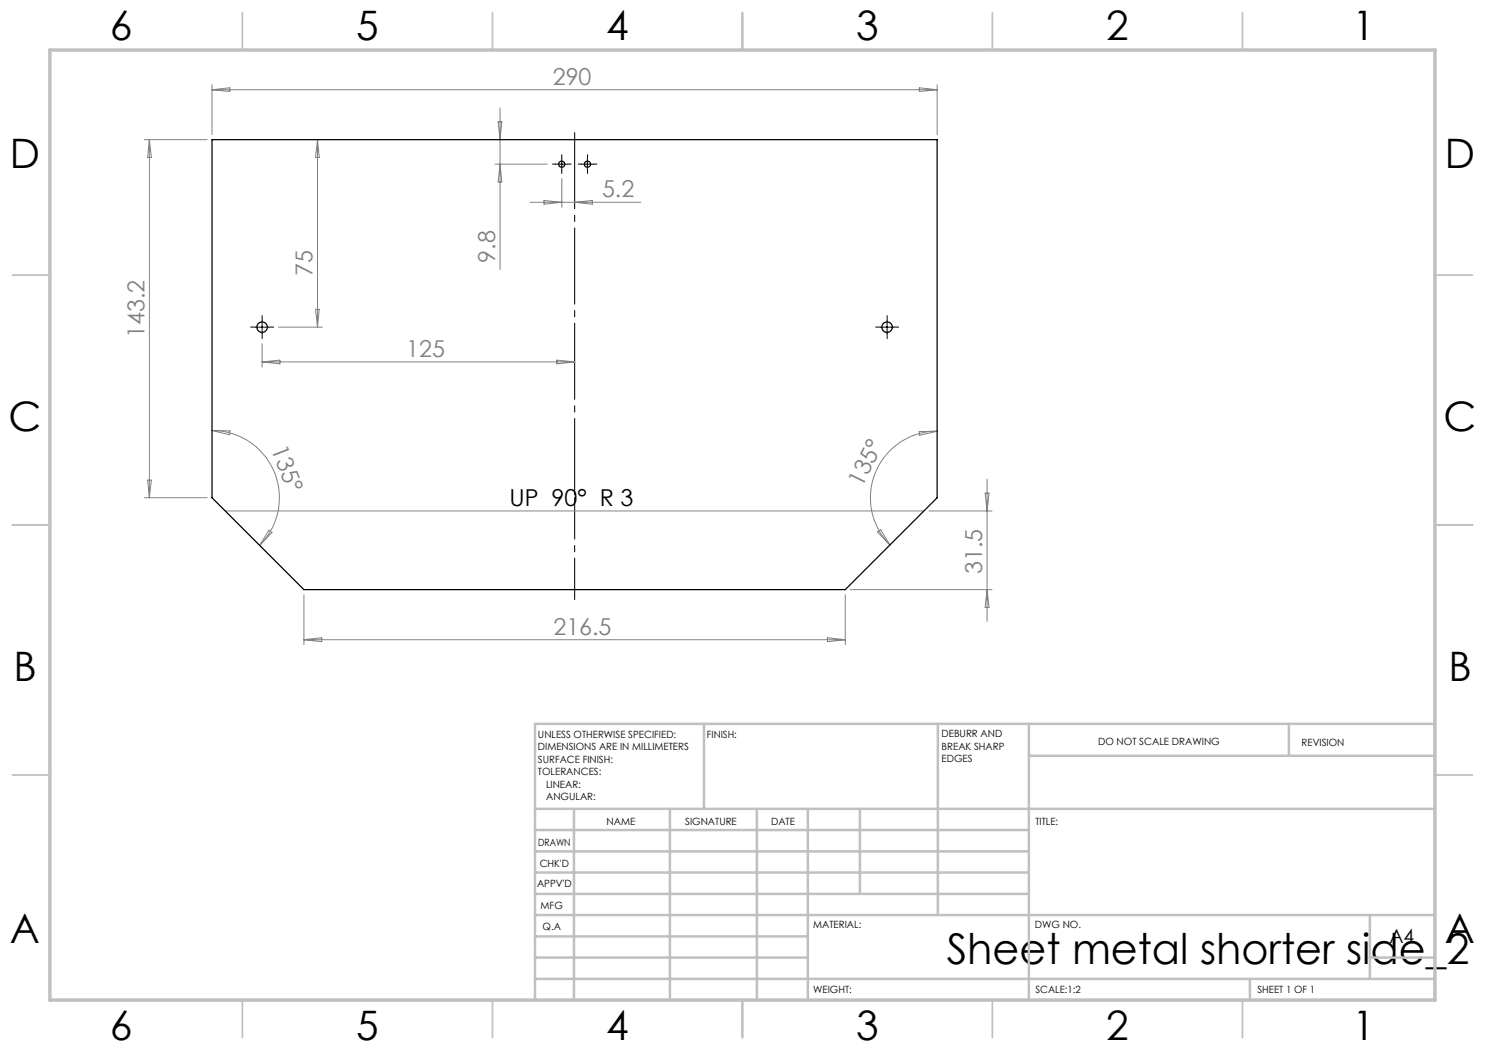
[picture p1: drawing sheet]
<svg xmlns="http://www.w3.org/2000/svg" width="297mm" height="210mm" viewBox="0 0 297 210" stroke-linecap="round" stroke-linejoin="round" font-family="sans-serif">
<g fill="none" stroke="#808080" stroke-width=".2">
<path d="M42.4 16.9v10M42.4 17.9h145M42.4 17.9l3.6-.3v.7zM183.9 17.6l3.5 .3-3.5 .4zM187.4 16.9v10M28.9 27.9h12.5M29.9 27.9l.4 3.6h-.8zM29.9 27.9v71.6M63.5 27.9v37.5M63.5 27.9l.4 3.6h-.8zM99 32.8h10.5M99.6 24.4h.8l-.4 3.5z"/>
<path d="M100 21.6v32.3M100 32.8l.4 3.6h-.8zM112.4 35.7v5.8M106 40.5h22.2M108.8 40.1l3.6 .4-3.6 .3zM114.9 40.5l3.6-.4v.7zM52.4 68.7v4.7M52.4 72.4h62.5M52.4 72.4l3.6-.4v.8zM55.7 65.4h8.8M63.1 61.9h.8l-.4 3.5zM111.4 72l3.5 .4-3.5 .4z"/>
<path d="M28.9 99.5h12.5M29.5 96h.8l-.4 3.5zM42.4 86.1a13.5 13.5 0 0 1 12.4 8.3 13.5 13.5 0 0 1-2.9 14.7M42.4 86.1l3.6 .1-.1 .8zM183.8 86.3l3.6-.1-3.5 .9zM187.4 86.2a13.3 13.3 0 0 0-12.3 8.3 13.3 13.3 0 0 0 2.9 14.5M197 98.6h.8l-.4 3.6zM197.4 95.8v28.5M45 102.2h139.8M53.8 106l.6 .5-2.5 2.6zM60.8 118.9v10M169.1 118.9v10"/>
<path d="M170 117.9h28.4M175.5 106.4l.6-.5 1.9 3.1zM185.8 102.2h12.6M197.4 117.9l.4 3.6h-.8zM60.8 127.9h108.3M60.8 127.9l3.5-.3v.7zM165.5 127.6l3.6 .3-3.6 .4z"/>
</g>
<path d="M114.9 99.5v-73.6" fill="none" stroke="#000" stroke-width=".2" stroke-dasharray="15.2 1.3 1.3 1.3" stroke-dashoffset="-.6"/>
<path d="M114.9 119.9v-20.4" fill="none" stroke="#000" stroke-width=".2" stroke-dasharray="15.2 1.3 1.3 1.3" stroke-dashoffset="7"/>
<g fill="none" stroke="#000" stroke-width=".2" stroke-dasharray="15.2 1.3 1.3 1.3">
<path d="M111.1 32.8h-.6M112.4 31.6v-.7M112.4 34.1v.6M113.6 32.8h.6M116.3 32.8h-.7M117.5 31.6v-.7M117.5 34.1v.6M118.8 32.8h.6M51.2 65.4h-1.1M52.4 64.2v-1.1M52.4 66.7v1M53.7 65.4h1"/>
<path d="M176.2 65.4h-1.1M177.4 64.2v-1.1M177.4 66.7v1M178.7 65.4h1"/>
</g>
<path d="M111.1 32.8h2.5M112.4 31.6v2.5M116.2 32.8h2.5M117.5 31.6v2.5M51.2 65.4h2.5M52.4 64.2v2.5M176.2 65.4h2.5M177.4 64.2v2.5" fill="none" stroke="#000" stroke-width=".2"/>
<g fill="none" stroke="#c0c0c0" stroke-width=".35">
<path d="M48.5 2.5v7.5M98.5 2.5v7.5M148.5 2.5v7.5M198.5 2.5v7.5M248.5 2.5v7.5M2.5 55h7.5M287 55h7.5M2.5 105h7.5M287 105h7.5M2.5 155h7.5M287 155h7.5M48.5 200v7.5"/>
<path d="M98.5 200v7.5M148.5 200v7.5M198.5 200v7.5M248.5 200v7.5"/>
</g>
<g fill="none" stroke="#c0c0c0" stroke-width=".5">
<path d="M140.8 144.8v17M187.6 144.8v38.2M205.8 144.8v55.2M205.8 151.2h81.2M257.8 144.8v6.4M287 144.8h-180v55.2M107 161.8h180M107 178.8h98.8M107 174.5h98.8M107 170.3h98.8M107 166h98.8M114.8 161.8v38.2"/>
<path d="M134 161.8v38.2M151.4 161.8v38.2M161.6 161.8v38.2M172 161.8v17M107 195.8h180M107 191.5h54.6M107 187.3h54.6M107 183h180M250 195.8v4.2M274 191.5h13M274 183v12.8"/>
</g>
<path d="M10 10h277v190h-277z" fill="none" stroke="#c0c0c0" stroke-width=".7"/>
<g fill="none" stroke="#000" stroke-width=".25">
<path d="M42.4 27.9h145v71.6l-18.3 18.4h-108.3l-18.4-18.4z"/>
<circle cx="112.3" cy="32.9" r=".62"/>
<circle cx="117.5" cy="32.9" r=".62"/>
<circle cx="52.4" cy="65.4" r="1.06"/>
<circle cx="177.4" cy="65.4" r="1.06"/>
</g>
<text font-size="8.5" x="189.3" y="192.7">Sheet metal shorter side_2</text>
<g font-size="8.1">
<text x="22" y="8">6</text>
<text x="71.2" y="8">5</text>
<text x="121.2" y="8">4</text>
<text x="171.3" y="8">3</text>
<text x="221.3" y="8">2</text>
<text x="270.5" y="8">1</text>
<text x="2" y="33.6">D</text>
<text x="289" y="33.6">D</text>
<text x="1.7" y="86.1">C</text>
<text x="288.7" y="86.1">C</text>
<text x="2.7" y="136.1">B</text>
<text x="289.7" y="136.1">B</text>
<text x="2" y="188.6">A</text>
<text x="289" y="188.6">A</text>
<text x="22" y="208">6</text>
<text x="71.2" y="208">5</text>
<text x="121.2" y="208">4</text>
<text x="171.3" y="208">3</text>
<text x="221.3" y="208">2</text>
<text x="270.5" y="208">1</text>
</g>
<g font-size="4.7" fill="#808080">
<text x="110.6" y="16.9">290</text>
<text x="120.4" y="39.4">5.2</text>
<text x="99" y="52.6" transform="rotate(-90 99 52.6)">9.8</text>
<text x="62.5" y="55.3" transform="rotate(-90 62.5 55.3)">75</text>
<text x="28.9" y="67.6" transform="rotate(-90 28.9 67.6)">143.2</text>
<text x="81.3" y="71.4">125</text>
<text x="54.2" y="89.8" transform="rotate(69 54.2 89.8)">135°</text>
<text x="172.4" y="97.6" transform="rotate(-64 172.4 97.6)">135°</text>
<text x="196.4" y="114.8" transform="rotate(-90 196.4 114.8)">31.5</text>
<text x="110.7" y="126.9">216.5</text>
</g>
<text font-size="4.7" x="101.9" y="101.2">UP 90° R 3</text>
<text font-size="3.9" x="277.9" y="188.5">A4</text>
<g font-size="2">
<text x="107.6" y="147.6">UNLESS OTHERWISE SPECIFIED:</text>
<text x="141.4" y="147.6">FINISH:</text>
<text x="188.3" y="147.5">DEBURR AND</text>
<text x="188.3" y="150">BREAK SHARP</text>
<text x="219.6" y="149">DO NOT SCALE DRAWING</text>
<text x="260.3" y="149.2">REVISION</text>
<text x="107.6" y="150.1">DIMENSIONS ARE IN MILLIMETERS</text>
<text x="107.6" y="152.6">SURFACE FINISH:</text>
<text x="107.6" y="155.1">TOLERANCES:</text>
<text x="188.3" y="152.5">EDGES</text>
<text x="109.2" y="157.6">LINEAR:</text>
<text x="109.2" y="160.1">ANGULAR:</text>
<text x="121.3" y="165">NAME</text>
<text x="137" y="164.9">SIGNATURE</text>
<text x="154.2" y="164.9">DATE</text>
<text x="207.1" y="164.9">TITLE:</text>
<text x="107.6" y="169.1">DRAWN</text>
<text x="107.9" y="173.3">CHK'D</text>
<text x="107.4" y="177.4">APPV'D</text>
<text x="108.1" y="181.8">MFG</text>
<text x="108.5" y="186">Q.A</text>
<text x="162.6" y="185.5">MATERIAL:</text>
<text x="207" y="185.5">DWG NO.</text>
<text x="162.6" y="198.5">WEIGHT:</text>
<text x="207.1" y="198.6">SCALE:1:2</text>
<text x="251.5" y="198.6">SHEET 1 OF 1</text>
</g>
</svg>
